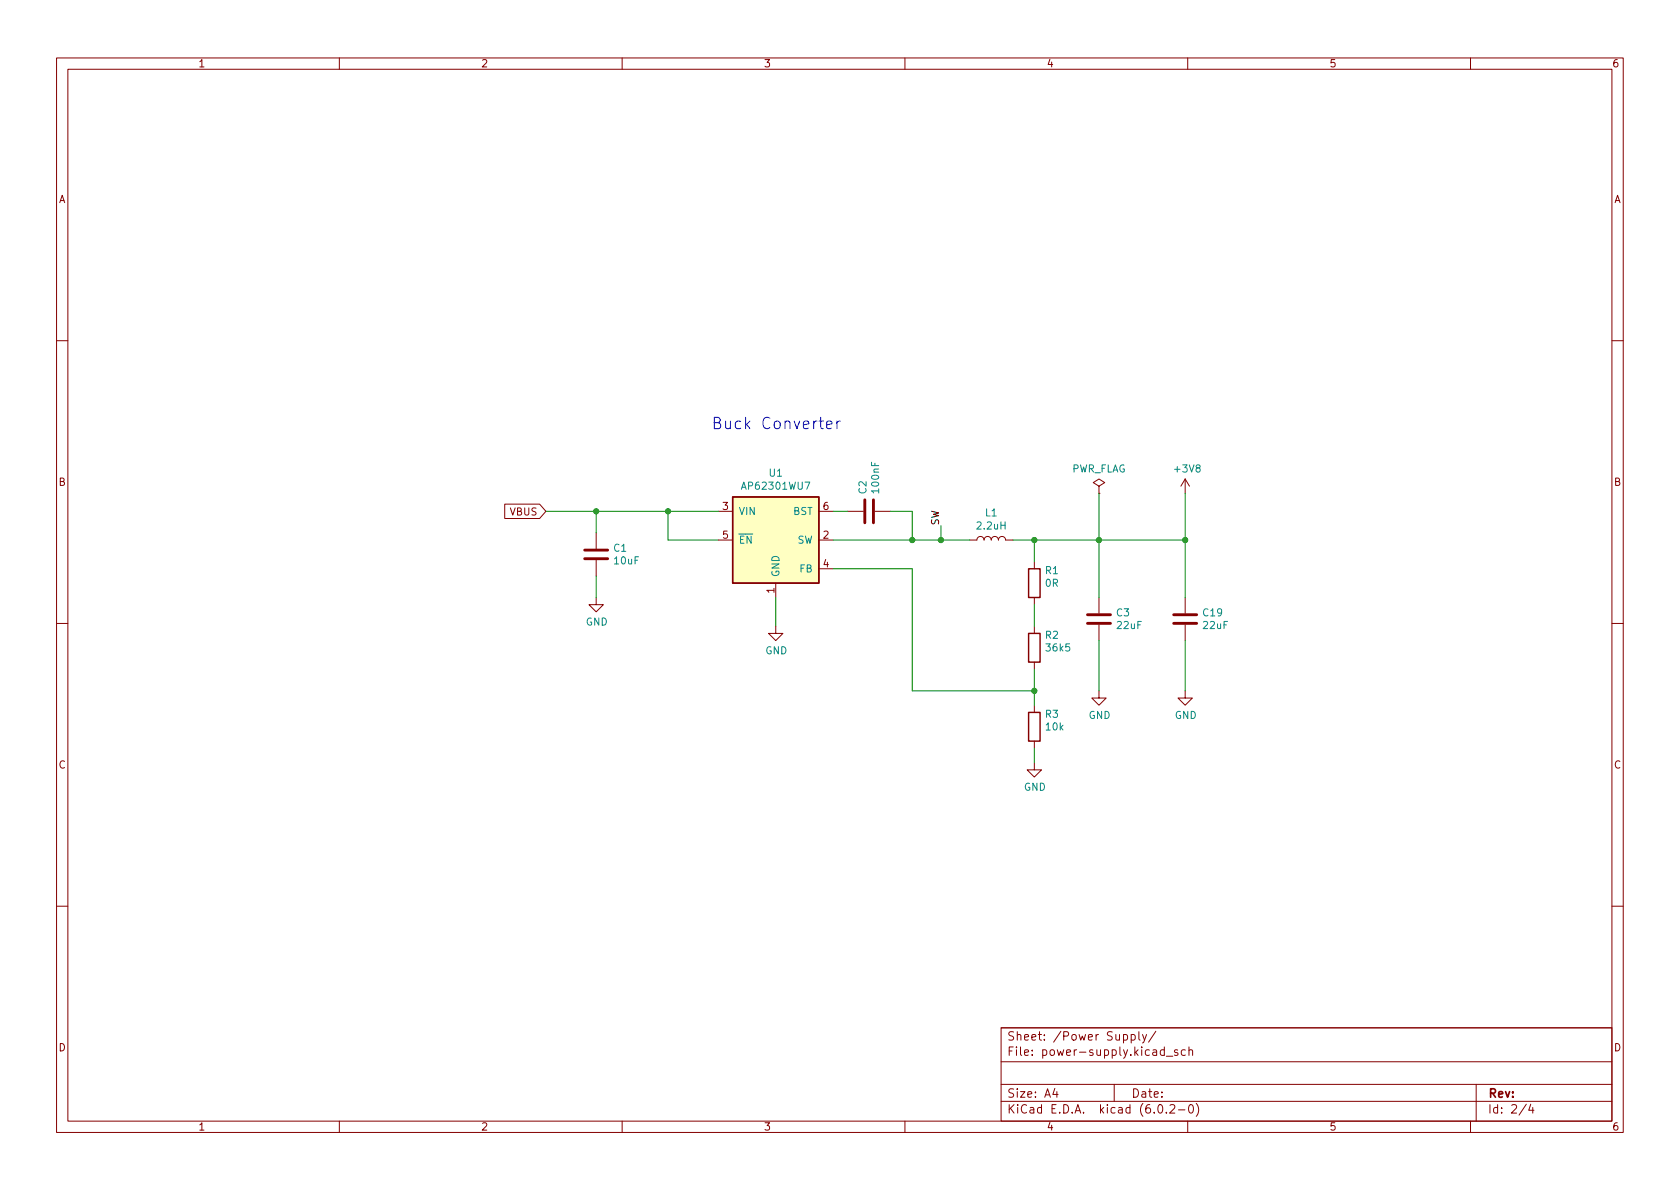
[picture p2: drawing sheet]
<svg xmlns="http://www.w3.org/2000/svg" width="297mm" height="210mm" viewBox="0 0 297 210" stroke-linecap="round" stroke-linejoin="round" font-family="sans-serif">
<path d="M0 .2h297v210.1h-297z" fill="#fff" stroke="#fff" stroke-width=".18"/>
<g fill="none" stroke="#840000" stroke-width=".18">
<path d="M10 10.2h277v190.1h-277zM12 12.2h273v186.1h-273zM60 10.2v2M110 10.2v2M160 10.2v2M210 10.2v2M260 10.2v2M10 60.2h2M285 60.2h2M89.2 89.1h6.2l1.1 1.3-1.1 1.3h-6.2zM105.4 94.2v2.8M105.4 99.1v2.7"/>
<path d="M127 90.4h2.5M127 95.5h2.5M144.8 90.4h2.5M144.8 95.5h2.5M149.9 90.4h2.8M154.7 90.4h2.8M171.4 95.5h1.3a.64 .64 0 0 1 .7-.6 .64 .64 0 0 1 .6 .6 .64 .64 0 0 1 .6-.6 .64 .64 0 0 1 .7 .6 .64 .64 0 0 1 .6-.6 .64 .64 0 0 1 .6 .6 .64 .64 0 0 1 .7-.6 .64 .64 0 0 1 .6 .6h1.3M182.9 99.3v1.3M194.3 86l1-.7-1-.6-1 .6 1 .7v1.2M194.3 87.2h.1M209.5 84.7v2.5M209.5 84.7l-.7 1.3"/>
<path d="M209.5 84.7l.8 1.3M10 110.2h2M105.4 105.7v1.2h1.3l-1.3 1.3-1.3-1.3h1.3M137.2 110.7v1.3h1.2l-1.2 1.3-1.3-1.3h1.3M137.2 103.1v2.6M144.8 100.6h2.5M182.9 105.7v1.2M182.9 110.7v1.3M182.9 117.1v1.3M194.3 105.7v2.8M194.3 110.5v2.8M209.5 105.7v2.8"/>
<path d="M209.5 110.5v2.8M285 110.2h2M182.9 134.9v1.2h1.2l-1.2 1.3-1.3-1.3h1.3M182.9 124.7v1.3M182.9 131.1v1.2M194.3 122.2v1.2h1.3l-1.3 1.3-1.3-1.3h1.3M209.5 122.2v1.2h1.3l-1.3 1.3-1.2-1.3h1.2M10 160.2h2M285 160.2h2M60 198.3v2M110 198.3v2M160 198.3v2"/>
<path d="M177 181.8h108v16.5h-108zM177 194.8h108M177 191.8h108M177 187.8h108M177 181.8h108M186.5 192.5l-.4 1h1M186.9 193v1M197 191.8v3M200 183l.4-.1 .3 .3v.4l-.1 .3h-.6M200 182.9v1.5M201.4 182.4v1.3l.2 .2M202 182.9l.4 1"/>
<path d="M202.7 182.9l-.5 1.4-.2 .1M204.4 182.4l-1.3 1.9M204.9 195.4l.2-.1a.81 .81 0 0 1 .6 .7 .81 .81 0 0 1-.3 .8h-.2a.81 .81 0 0 1-.6-.6 .81 .81 0 0 1 .3-.8zM205.9 185.7l-.5-.1-.3 .3v.4l.2 .3h.6M205.9 185.1v1.5M206.2 196.7v.1M206.2 186.8h1.2M206.9 195.5l.5-.2 .2 .2 .1 .3-.9 1h.9M208.2 185.7l-.3-.1-.3 .2 .1 .3 .5 .1v.4h-.6M208.4 196.3h1.1M209.6 185.7l-.5-.1-.2 .3v.4l.1 .3h.6M210 198.3v2"/>
<path d="M210.2 185.8l.2-.2 .4 .1 .1 .9M210.2 185.1v1.5M210.4 195.4l.1-.1a.81 .81 0 0 1 .6 .7 .81 .81 0 0 1-.3 .8h-.2a.81 .81 0 0 1-.5-.6 .81 .81 0 0 1 .3-.8zM211.5 195.1a1.72 1.72 0 0 1 0 2.3M260 198.3v2M261 191.8v6.5M269.9 195.3l-1.3 1.9M270.6 195.3l-.3 1h.9M271 195.8v1"/>
</g>
<path d="M103.4 98.8h4M103.4 97.3h4M152.9 88.4v4.1M154.4 88.4v4.1M192.3 110.2h4M192.3 108.7h4M207.5 110.2h4.1M207.5 108.7h4.1" fill="none" stroke="#840000" stroke-width=".51"/>
<path d="M129.5 87.9h15.3v15.2h-15.3z" fill="#ffffc2" stroke="#ffffc2" stroke-width=".18"/>
<path d="M129.5 87.9h15.3v15.2h-15.3zM181.9 112h2v5.1h-2zM181.9 100.6h2v5.1h-2zM181.9 126h2v5.1h-2z" fill="none" stroke="#840000" stroke-width=".25"/>
<path d="M146.2 75.1l.9-.2-.1-.3-.6-.1-.2 .2 .1 1 .1 .1 .6-.1M148 74.5v1.3M148.5 74.5a.51 .51 0 0 0-.5 .3" fill="none" stroke="#0000c2" stroke-width=".18"/>
<g fill="none" stroke="#008400" stroke-width=".18">
<path d="M96.5 90.4h30.5M105.4 90.4v3.8M118.1 90.4v5.1h8.9M147.3 95.5h24.1M147.3 90.4h2.6M157.5 90.4h3.8v5.1M166.4 93v2.5M179.1 95.5h30.4M182.9 95.5v3.8M194.3 87.2v18.5M209.5 87.2v18.5M105.4 101.8v3.9"/>
<path d="M137.2 105.7v5M147.3 100.6h14v21.6h21.6M182.9 106.9v3.8M182.9 118.4v6.3M194.3 113.3v8.9M209.5 113.3v8.9M182.9 132.3v2.6"/>
</g>
<g fill="#008400" stroke="#008400" stroke-width=".18">
<circle cx="194.3" cy="95.5" r=".46"/>
<circle cx="209.5" cy="95.5" r=".46"/>
<circle cx="166.4" cy="95.5" r=".46"/>
<circle cx="182.9" cy="95.5" r=".46"/>
<circle cx="182.9" cy="122.2" r=".46"/>
<circle cx="118.1" cy="90.4" r=".46"/>
<circle cx="105.4" cy="90.4" r=".46"/>
<circle cx="161.3" cy="95.5" r=".46"/>
</g>
<text font-size="2.8" fill="#0000c2" x="125.7" y="75.9">Buck Converter</text>
<g font-size="2.1" fill="#840000">
<text x="178" y="184">Sheet: /Power Supply/</text>
<text x="178" y="186.7">File: power-supply.kicad_sch</text>
<text x="178" y="196.9">KiCad E.D.A. kicad (6.0.2-0)</text>
<text x="178" y="194.1">Size: A4</text>
<text x="200" y="194.1">Date:</text>
<text x="263" y="194.1">Rev:</text>
<text x="263" y="196.9">Id: 2/4</text>
</g>
<g font-size="1.8" fill="#840000">
<text x="35" y="11.9">1</text>
<text x="85" y="11.9">2</text>
<text x="135" y="11.9">3</text>
<text x="185" y="11.9">4</text>
<text x="235" y="11.9">5</text>
<text x="285" y="11.9">6</text>
<text x="10.3" y="35.9">A</text>
<text x="285.3" y="35.9">A</text>
<text x="10.3" y="85.9">B</text>
<text x="285.3" y="85.9">B</text>
<text x="90.2" y="91.1">VBUS</text>
<text x="127.8" y="90.2">3</text>
<text x="127.8" y="95.2">5</text>
<text x="145.6" y="95.2">2</text>
<text x="145.6" y="90.2">6</text>
<text x="145.6" y="100.3">4</text>
<text x="136.9" y="104.9" transform="rotate(-90 136.9 104.9)">1</text>
<text x="10.3" y="135.9">C</text>
<text x="285.3" y="135.9">C</text>
<text x="10.3" y="185.9">D</text>
<text x="285.3" y="185.9">D</text>
<text x="35" y="199.9">1</text>
<text x="85" y="199.9">2</text>
<text x="135" y="199.9">3</text>
<text x="185" y="199.9">4</text>
<text x="235" y="199.9">5</text>
<text x="285" y="199.9">6</text>
</g>
<g font-size="1.8" fill="#008484">
<text x="189.3" y="83.5">PWR_FLAG</text>
<text x="207.8" y="83.5">+3V8</text>
<text x="131.5" y="86.6">AP62301WU7</text>
<text x="136" y="84.3">U1</text>
<text x="153.2" y="87.3" transform="rotate(-90 153.2 87.3)">C2</text>
<text x="155.4" y="87" transform="rotate(-90 155.4 87)">100nF</text>
<text x="130.6" y="91.1">VIN</text>
<text x="140.2" y="91.1">BST</text>
<text x="172.9" y="93.6">2.2uH</text>
<text x="174.2" y="91.3">L1</text>
<text x="108.5" y="97.6">C1</text>
<text x="108.7" y="99.8">10uF</text>
<text x="130.6" y="96.1">~{EN}</text>
<text x="140.9" y="96.1">SW</text>
<text x="141.4" y="101.2">FB</text>
<text x="184.8" y="101.5">R1</text>
<text x="137.8" y="102.1" transform="rotate(-90 137.8 102.1)">GND</text>
<text x="184.8" y="103.8">0R</text>
<text x="103.5" y="110.6">GND</text>
<text x="184.8" y="112.9">R2</text>
<text x="197.4" y="109">C3</text>
<text x="197.6" y="111.2">22uF</text>
<text x="212.8" y="109">C19</text>
<text x="212.8" y="111.2">22uF</text>
<text x="135.3" y="115.7">GND</text>
<text x="185.1" y="115.2">36k5</text>
<text x="184.8" y="126.9">R3</text>
<text x="185" y="129.2">10k</text>
<text x="192.4" y="127.1">GND</text>
<text x="207.7" y="127.1">GND</text>
<text x="181" y="139.8">GND</text>
</g>
<text font-size="1.8" x="166" y="93" transform="rotate(-90 166 93)">SW</text>
</svg>
